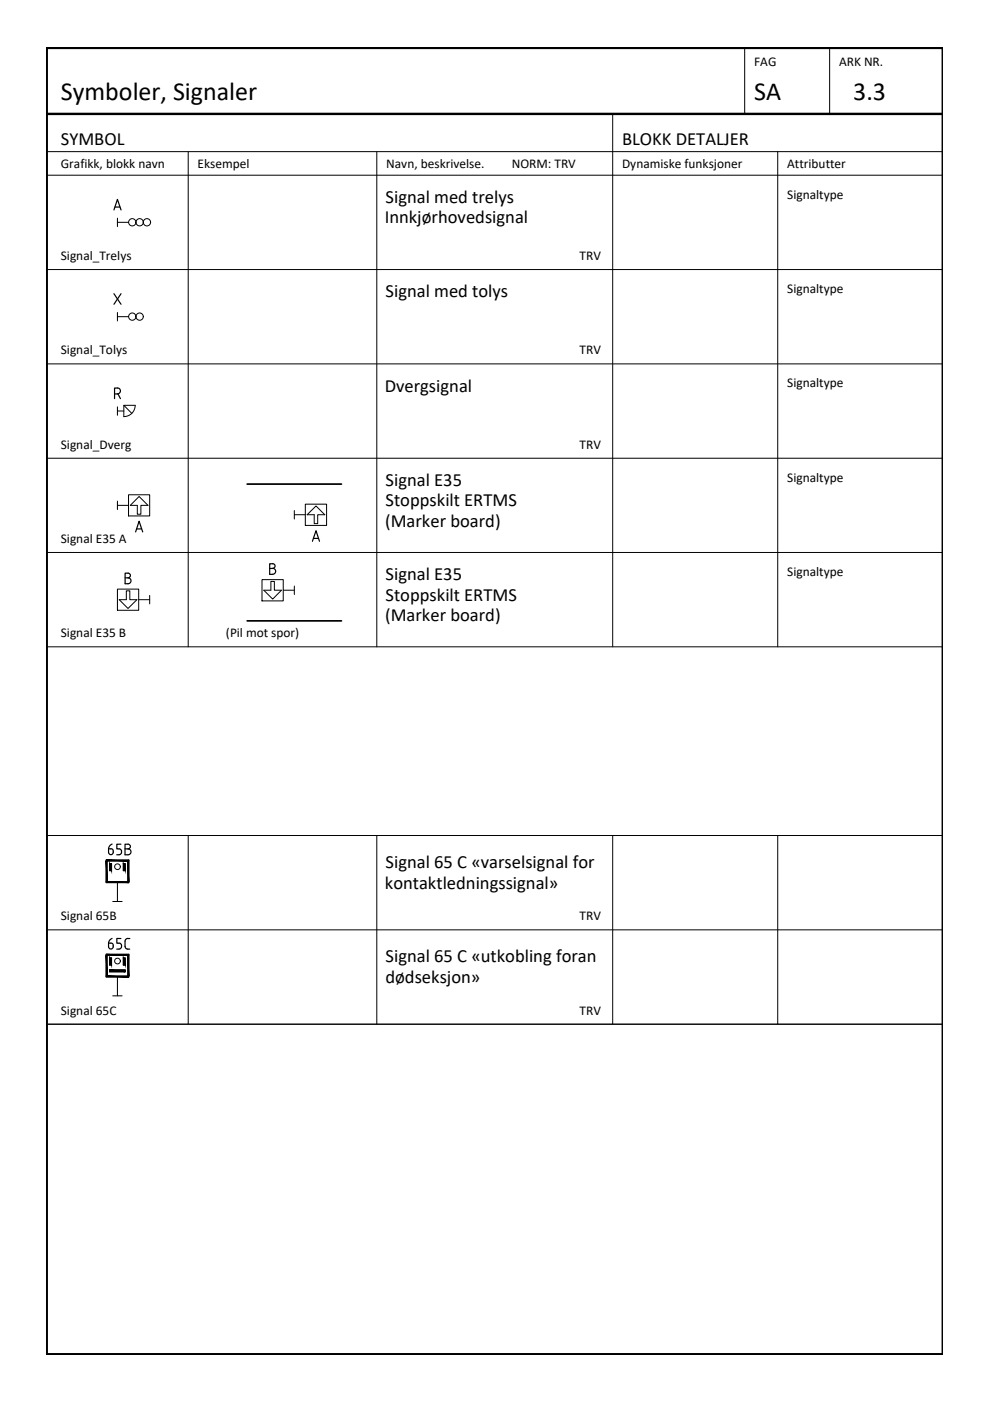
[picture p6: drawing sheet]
<svg xmlns="http://www.w3.org/2000/svg" width="210mm" height="297mm" viewBox="0 0 210 297" stroke-linecap="round" stroke-linejoin="round" font-family="sans-serif">
<!-- layer: RAMME -->
<path d="M9.9 10.2h190v276.9h-190zM9.9 24.2h190" fill="none" stroke="#000" stroke-width=".51"/>
<!-- layer: RAMME SYMBOLER -->
<g fill="none" stroke="#000" stroke-width=".21">
<path d="M157.9 10.2v14M175.9 10.2v14M9.9 32.2h190M9.9 37.1h190M39.9 32.2v104.9M79.9 32.2v104.9M129.9 24.2v112.9M164.9 32.2v104.9M9.9 57.2h190M9.9 77.2h190M9.9 97.2h190M9.9 117.1h190"/>
<path d="M9.9 137.1h190M9.9 177.1h190M39.9 177.1v40M79.9 177.1v40M129.9 177.1v40M164.9 177.1v40M9.9 197.1h190M9.9 217.1h190"/>
</g>
<!-- layer: JBTEH_Komponenter -->
<g fill="none" stroke="#000" stroke-width=".21">
<path d="M24.9 46.2v1.8M24.9 47.1h2.3M24.9 66.3v1.8M24.9 67.1h2.3M24.9 86.3v1.8M24.9 87.1h1.4M26.3 85.9l1.6 1.8M28.6 85.9h-2.3v2.4M28.7 85.9a2.4 2.4 0 0 1-2.4 2.4M24.9 106.2v1.8M24.9 107.1h2.3M27.2 104.9h4.5v4.5h-4.5z"/>
<path d="M29.5 105.3l1.9 1.8h-1.5v1.9h-.8v-1.9h-1.5zM62.4 108.2v1.8M62.4 109.1h2.3M64.7 106.9h4.5v4.5h-4.5zM65.1 109.1l1.9-1.8 1.9 1.8h-1.5v1.9h-.8v-1.9zM24.9 124.9h4.5v4.5h-4.5zM26.8 125.3h.7v1.8h1.5l-1.9 1.9-1.8-1.9h1.5zM29.4 127.1h2.3M31.7 126.2v1.8M55.5 122.9h4.6v4.5h-4.6zM57.4 123.3h.8v1.8h1.5l-1.9 1.9-1.9-1.9h1.5zM60.1 125.1h2.3"/>
<path d="M62.4 124.2v1.8M22.5 182.4h4.8v4.7h-4.8zM22.7 182.5h4.4v4.4h-4.4zM23.2 183.1h.5v1.5h-.5zM23.9 191.1h2M24.9 187.1v4M26.1 183.1h.5v1.5h-.5zM22.5 202.3h4.8v4.8h-4.8zM22.7 202.5h4.4v4.4h-4.4zM23.2 203.1h.5v1.5h-.5zM23.2 205.6h3.4v.4h-3.4zM23.9 211.1h2"/>
<path d="M24.9 207.1v4M26.1 203.1h.5v1.5h-.5z"/>
<circle cx="28" cy="47.1" r=".77"/>
<circle cx="29.6" cy="47.1" r=".77"/>
<circle cx="31.2" cy="47.1" r=".77"/>
<circle cx="28" cy="67.1" r=".77"/>
<circle cx="29.6" cy="67.1" r=".77"/>
<circle cx="24.9" cy="183.8" r=".6"/>
</g>
<!-- layer: JBTEH_ATT_Tekst -->
<g fill="none" stroke="#000" stroke-width=".25">
<path d="M24.2 44.5l.7-2.2 .8 2.2M24.4 43.9h1M24.2 62.3l1.5 2.2M25.7 62.3l-1.5 2.2M24.3 83.5h.6M24.9 83.5a.61 .61 0 0 0 .6-.6 .61 .61 0 0 0-.6-.6h-.6v2.2M25 83.5l.5 1M28.8 112.8l.7-2.3 .8 2.3M29 112.1h1M57.2 119.5h.6a.5 .5 0 0 1 .5 .5 .5 .5 0 0 1-.5 .5 .62 .62 0 0 1 .6 .6 .62 .62 0 0 1-.6 .7h-.6zM66.2 114.8l.8-2.3 .7 2.3M66.5 114.2h1"/>
<path d="M26.5 121.5h.6a.5 .5 0 0 1 .6 .5 .5 .5 0 0 1-.5 .5 .62 .62 0 0 1 .6 .6 .62 .62 0 0 1-.6 .7h-.7zM26.5 122.5h.6M57.2 120.5h.6"/>
</g>
<!-- layer: JBTEH_Komponenter -->
<g fill="#000" stroke="#000" stroke-width=".21">
<path d="M22.5 182.5l.2 4.4v-4.4zM22.5 182.5l.2 4.4h-.2z"/>
<path d="M23.2 183.1l.5 1.5v-1.5zM23.2 183.1l.5 1.5h-.5z"/>
<path d="M26.1 183.1l.5 1.5v-1.5zM26.1 183.1l.5 1.5h-.5z"/>
<path d="M27.1 182.5l.2 4.4v-4.4zM27.1 182.5l.2 4.4h-.2z"/>
<path d="M22.5 186.9l4.8 .2v-.2zM22.5 186.9l4.8 .2h-4.8z"/>
<path d="M22.5 202.5l.2 4.4v-4.4zM22.5 202.5l.2 4.4h-.2z"/>
<path d="M23.2 203.1l.5 1.5v-1.5zM23.2 203.1l.5 1.5h-.5z"/>
<path d="M26.1 203.1l.5 1.5v-1.5zM26.1 203.1l.5 1.5h-.5z"/>
<path d="M23.2 205.6l3.4 .4v-.4zM23.2 205.6l3.4 .4h-3.4z"/>
<path d="M27.1 202.5l.2 4.4v-4.4zM27.1 202.5l.2 4.4h-.2z"/>
<path d="M22.5 206.9l4.8 .2v-.2zM22.5 206.9l4.8 .2h-4.8z"/>
</g>
<!-- layer: JBTEH_KTL_Sort -->
<path d="M52.4 102.6h20M52.4 131.6h20" fill="none" stroke="#000" stroke-width=".36"/>
<text font-size="5.7" x="21.9" y="202.5">65C</text>
<g font-size="5.5">
<text x="12.9" y="21.1">Symboler, Signaler</text>
<text x="159.9" y="21.1">SA</text>
<text x="180.9" y="21.1">3.3</text>
</g>
<text font-size="5.3" x="21.9" y="182.4">65B</text>
<g font-size="3.9">
<text x="12.9" y="30.6">SYMBOL</text>
<text x="131.9" y="30.6">BLOKK DETALJER</text>
<text x="81.6" y="47.4">Innkjørhovedsignal</text>
<text x="81.8" y="43">Signal med trelys</text>
<text x="81.8" y="63">Signal med tolys</text>
<text x="81.6" y="83">Dvergsignal</text>
<text x="81.8" y="103">Signal E35</text>
<text x="81.8" y="107.4">Stoppskilt ERTMS</text>
<text x="81.6" y="111.8">(Marker board)</text>
<text x="81.8" y="123">Signal E35</text>
<text x="81.6" y="131.8">(Marker board)</text>
<text x="81.8" y="127.4">Stoppskilt ERTMS</text>
<text x="81.8" y="184.1">Signal 65 C «varselsignal for</text>
<text x="81.6" y="188.4">kontaktledningssignal»</text>
<text x="81.7" y="208.4">dødseksjon»</text>
<text x="81.8" y="204.1">Signal 65 C «utkobling foran</text>
</g>
<g font-size="2.8">
<text x="159.9" y="13.9">FAG</text>
<text x="177.9" y="13.9">ARK NR.</text>
<text x="12.9" y="35.6">Grafikk, blokk navn</text>
<text x="41.9" y="35.6">Eksempel</text>
<text x="81.9" y="35.6">Navn, beskrivelse.</text>
<text x="108.5" y="35.6">NORM: TRV</text>
<text x="131.9" y="35.6">Dynamiske funksjoner</text>
<text x="166.9" y="35.6">Attributter</text>
<text x="166.9" y="42.1">Signaltype</text>
<text x="12.9" y="55.1">Signal_Trelys</text>
<text x="122.9" y="55.1">TRV</text>
<text x="166.9" y="62.1">Signaltype</text>
<text x="12.9" y="75.1">Signal_Tolys</text>
<text x="122.9" y="75.1">TRV</text>
<text x="166.9" y="82.1">Signaltype</text>
<text x="12.9" y="95.1">Signal_Dverg</text>
<text x="122.9" y="95.1">TRV</text>
<text x="166.9" y="102.2">Signaltype</text>
<text x="12.9" y="115.1">Signal E35 A</text>
<text x="166.9" y="122.2">Signaltype</text>
<text x="12.9" y="135.1">Signal E35 B</text>
<text x="47.9" y="135.1">(Pil mot spor)</text>
<text x="12.9" y="195.1">Signal 65B</text>
<text x="122.9" y="195.1">TRV</text>
<text x="12.9" y="215.1">Signal 65C</text>
<text x="122.9" y="215.1">TRV</text>
</g>
</svg>
